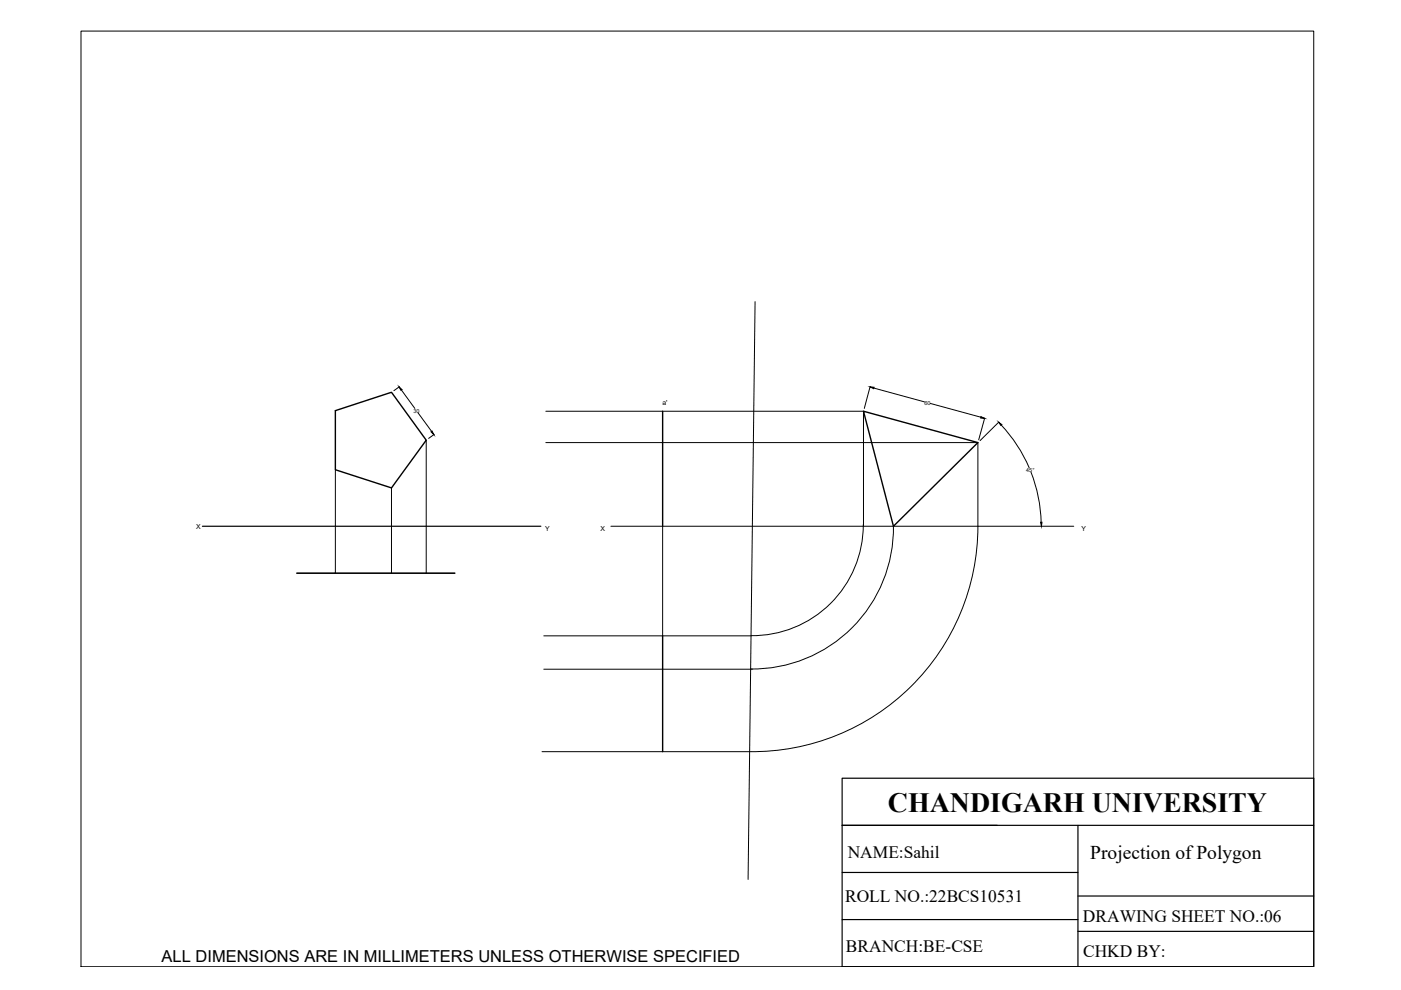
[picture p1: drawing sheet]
<svg xmlns="http://www.w3.org/2000/svg" width="297mm" height="210mm" viewBox="0 0 297 210" stroke-linecap="round" stroke-linejoin="round" font-family="sans-serif">
<!-- layer: thin continuous -->
<path d="M71.1 87.1l11.9-3.9 7.4 10.1-7.4 10.1-11.9-3.8zM140.5 87.2v24.4M183.1 87.2l24.2 6.6-17.9 17.8zM140.5 134.8v24.6" fill="none" stroke="#000" stroke-width=".3"/>
<g fill="none" stroke="#000" stroke-width=".21">
<path d="M160.1 64l-1.5 122.5M71.1 99.6v21.9M84.7 82l-1.2 .8M85.1 82.7l2.9 3.9M88.6 87.5l2.9 4M90.4 93.3v28.2M92.1 92.1l-1.2 .8M115.7 93.8h91.6v17.8a47.8 47.8 0 0 1-48.4 47.8h-44M115.7 87.2h67.4v24.4M184.5 82l-1.3 4.6M185.3 82.3l10.7 2.9M197.3 85.5l10.7 3"/>
<path d="M208.8 88.6l-1.3 4.6M211.8 89.5l-4 3.9M212.3 90.1a31.3 31.3 0 0 1 5.9 9.1M83 103.4v18.1M129.5 111.6h98.2M140.5 111.6v23.2M183 111.3a23.5 23.5 0 0 1-23.8 23.5h-43.9M189.4 111.5a29.9 29.9 0 0 1-30.2 30.3M218.6 100.1a31.3 31.3 0 0 1 2.1 10.6M115.3 141.9h44.2"/>
</g>
<path d="M84.6 82l.6 .6-.2 .1zM91.4 91.6l.2-.2 .4 .7zM184.5 82l.8 .1-.1 .3zM208 88.3l.8 .4-.9-.1zM211.7 89.5l.7 .5-.2 .2zM220.6 110.7h.3l-.1 .9z" fill="#000" stroke="#000" stroke-width=".21"/>
<path d="M42.9 111.6h71.8" fill="none" stroke="#000" stroke-width=".25"/>
<path d="M62.9 121.5h33.5" fill="none" stroke="#000" stroke-width=".34"/>
<!-- layer: thick continuous -->
<path d="M17.2 6.6h261.3v198.4h-261.3z" fill="none" stroke="#000" stroke-width=".21"/>
<!-- layer: 0 -->
<path d="M178.5 165h100v40h-100zM178.5 175h100M228.5 175v30M178.5 195h50M178.5 185h50M228.5 190h50M228.5 197.5h50" fill="none" stroke="#000" stroke-width=".25"/>
<text font-size="5.9" x="188.2" y="172.2">CHANDIGARH UNIVERSITY</text>
<text font-size="4.1" x="231.2" y="182.1">Projection of Polygon</text>
<g font-size="3.7">
<text x="179.7" y="182">NAME:Sahil</text>
<text x="179.2" y="191.2">ROLL NO.:22BCS10531</text>
<text x="229.6" y="195.4">DRAWING SHEET NO.:06</text>
<text x="179.4" y="201.8">BRANCH:BE-CSE</text>
<text x="229.6" y="202.8">CHKD BY:</text>
</g>
<text font-size="3.5" x="34.3" y="203.9">ALL DIMENSIONS ARE IN MILLIMETERS UNLESS OTHERWISE SPECIFIED</text>
<g font-size="1.5">
<text x="140.4" y="85.9">a'</text>
<text x="41.6" y="112.3">X</text>
<text x="115.6" y="112.6">Y</text>
<text x="127.3" y="112.6">X</text>
<text x="229.3" y="112.6">Y</text>
</g>
<g font-size="1.2">
<text x="87.7" y="87.5">30</text>
<text x="196" y="85.8">60</text>
<text x="217.6" y="100.1">45°</text>
</g>
</svg>
